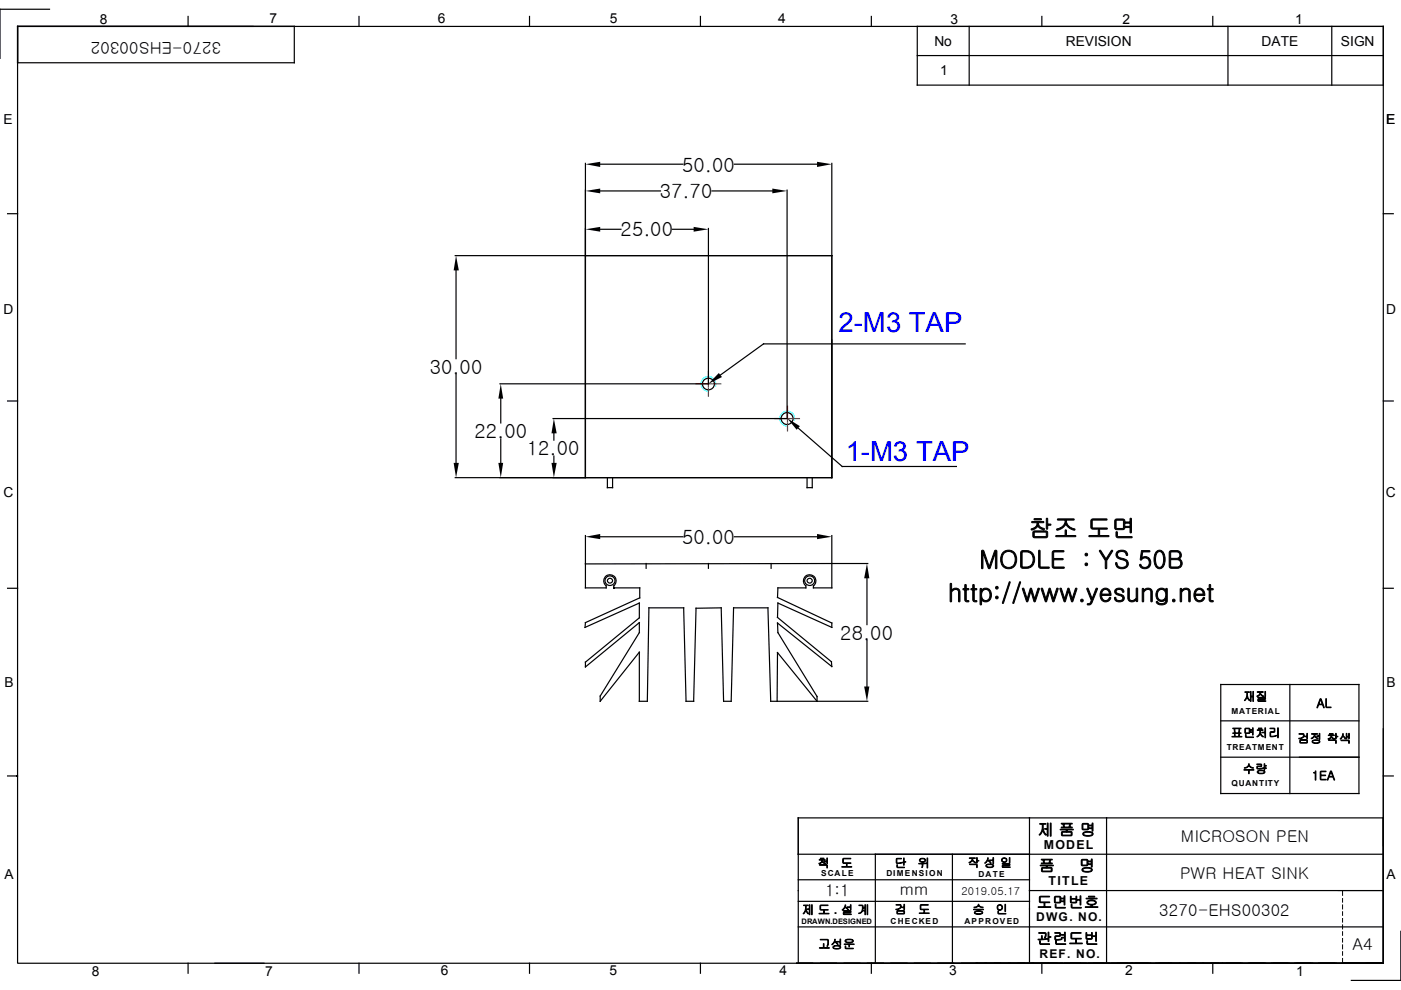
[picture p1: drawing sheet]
<svg xmlns="http://www.w3.org/2000/svg" width="297mm" height="210mm" viewBox="0 0 297 210" stroke-linecap="round" stroke-linejoin="round" font-family="sans-serif">
<g fill="none" stroke="#000" stroke-width=".25">
<path d="M3.7 5.6h289.6v198.6h-289.6zM3.7 5.6h58.7v7.7h-58.7zM10.5 2h-10.5v10.4M39.9 3.5v2.1M76.1 3.5v2.1M112.3 3.5v2.1M148.5 3.5v2.1M184.7 3.5v2.1M194.5 5.6h98.8v12.4h-98.8zM194.5 11.8h98.8M205.5 5.6v12.4M220.9 3.5v2.1"/>
<path d="M257.1 3.5v2.1M260.3 5.6v12.4M282.4 5.6v12.4M124.1 34.6v66.7M127.3 34.8h17.5M155.7 34.8h17.5M176.4 34.6v66.7h-79.9M1.6 45.3h2.1M96.5 54.2h27.5M96.7 57.3v18.7M124.1 54.2h52.3M127.3 48.6h4.4"/>
<path d="M127.3 40.5h12.7M142.6 48.6h4.5M150.2 48.4v33M151 40.5h12.7M166.9 40.3v48.4M293.3 45.3h2.1M96.7 79.4v18.7M204.6 72.9h-42.7l-9.2 6.6M1.6 85h2.1M106 81.4h44.1M106.2 84.5v5.2M106.2 93.1v5"/>
<path d="M117.3 88.7h49.6M117.4 91.9v1.4M117.4 96.7v1.4M169.2 90.8l9.4 8.1h24.2M293.3 85h2.1M124.1 119.6l52.3-.1v5.1h-3.9v-.4a1.32 1.32 0 0 0 .1-1.9 1.32 1.32 0 0 0-1.9 0 1.32 1.32 0 0 0 .2 1.9v.4h-6l-.1 2.1 11.6 5.4v.9l-11.5-5.1-.1 3 11.5 9.4 .1 1-11.6-9.2 .1 2 8.3 13.6v1l-8.4-10.3v10.3h-1.4l-.6-19.8h-7.3l-.5 19.8h-1.6l-.5-19.8-5.3 .1-.5 19.7h-1.6l-.6-19.8h-7.3l-.4 19.8h-1.6v-10.4l-8.3 10.4v-1.1l8.3-13.5v-2.1l-11.5 9.4v-1l11.5-9.4v-3.1l-11.6 5.1 .1-1 11.5-5.2v-2.2h-5.5v-.4a1.32 1.32 0 0 0 .2-1.9 1.32 1.32 0 0 0-1.9 0 1.32 1.32 0 0 0 .1 1.9v.4h-4.4zM124.1 113.6v5.9M127.3 113.8h17.5M128.8 101.3v2.1h1.1v-2.1M137 119.5v1M150.2 119.5v1M155.7 113.8h17.5"/>
<path d="M163.5 119.5v1M171.1 101.3v2.1h1.1v-2.1M176.4 113.6v5.8M176.4 119.5h7.6M1.6 124.7h2.1M183.8 122.6v9.8M183.8 135.8v9.8M293.3 124.7h2.1M164.8 148.7h19.2M258.8 145.1h29.3v23.1h-29.3zM258.8 152.8h29.3M273.5 145.1v23.1"/>
<path d="M293.3 154.5v49.7h-124.4M1.6 164.5h2.1M218.3 173.4v30.8M234.6 173.4v30.8M258.8 160.5h29.3M293.3 164.5h2.1M293.3 173.4h-124.1v30.8M169.2 181.1h124.1M169.2 191.1h49.1M169.2 186.5h49.1M169.2 196.5h124.1M185.6 181.1v23.1"/>
<path d="M201.9 181.1v23.1M218.3 188.8h75M297 197.5v10.4h-10.5M39.9 204.2v2.1M45.6 204.2h10.4M76.1 204.2v2.1M112.3 204.2v2.1M148.5 204.2v2.1M184.7 204.2v2.1M220.9 204.2v2.1M257.1 204.2v2.1"/>
<circle cx="150.2" cy="81.4" r="1.25"/>
<circle cx="166.9" cy="88.7" r="1.26"/>
<circle cx="129.3" cy="123.1" r=".53"/>
<circle cx="129.3" cy="123.1" r="1.04"/>
<circle cx="171.7" cy="123.1" r="1.04"/>
<circle cx="171.7" cy="123.1" r=".52"/>
</g>
<g fill="#000">
<path d="M124.1 40.5l3.2-.5v1zM124.1 34.8l3.2-.5v1.1zM173.2 34.3l3.2 .5-3.2 .6zM96.7 54.2l.6 3.1h-1.1zM124.1 48.6l3.2-.5v1zM147.1 48.1l3.1 .5-3.1 .5zM163.7 40l3.2 .5-3.2 .5zM152.4 79.1l.7 .8-2.9 1.5zM96.2 98.1h1.1l-.6 3.2zM106.2 81.4l.5 3.1h-1zM105.7 98.1h1l-.5 3.2zM117.4 88.7l.6 3.2h-1.1z"/>
<path d="M116.9 98.1h1.1l-.6 3.2zM166.9 88.7l2.7 1.7-.7 .7zM124.1 113.8l3.2-.6v1.1zM173.2 113.2l3.2 .6-3.2 .5zM183.8 119.5l.5 3.1h-1.1zM183.2 145.6h1.1l-.5 3.1z"/>
<path d="M130 124.6h.2v.2h-.2z" fill-rule="evenodd"/>
<path d="M3.6 164.4h.2v.2h-.2z" fill-rule="evenodd"/>
</g>
<g fill="none" stroke="#000" stroke-width=".21">
<path d="M218.3 198.5v5.7M283.7 188.8h9.6M284.6 188.8v1M284.6 190.5v.8M284.6 191.9v.8M284.6 193.3v.8M284.6 194.7v.8M284.6 196.1v.8M284.6 197.5v.8M284.6 199v.7M168.9 204.2h124.4M284.6 200.3v.9"/>
<path d="M284.6 201.8v.7M284.6 203.2v1"/>
</g>
<path d="M151.7 81.8a1.58 1.58 0 0 0-1.2-2 1.58 1.58 0 0 0-1.9 1.5 1.58 1.58 0 0 0 1.6 1.7M168.4 89.1a1.54 1.54 0 0 0-1.3-1.9 1.54 1.54 0 0 0-1.7 1.4 1.54 1.54 0 0 0 1.5 1.7" fill="none" stroke="#0ff" stroke-width=".25"/>
<g fill="none" stroke="#f00" stroke-width=".25">
<path d="M150.2 78.8v1.1M147.6 81.4h1.2M149 81.4h.3M149.5 81.4h1.4M150.2 80.2v.3M150.2 80.8v1.3M150.2 82.3v.3M150.2 82.8v1.2M151.1 81.4h.3M151.6 81.4h1.2M164.3 88.7h1.1M165.7 88.7h.2"/>
<path d="M166.3 88.7h1.3M167 86.1v1.2M167 87.6v.2M167 88.1v1.3M167 89.7v.2M167 90.2v1.2M167.8 88.7h.3M168.3 88.7h1.2"/>
</g>
<g font-size="5.8" fill="#00f">
<text x="177.8" y="70.4">2-M3 TAP</text>
<text x="179.3" y="97.8">1-M3 TAP</text>
</g>
<g font-size="5.2">
<text x="218" y="113.9">참조 도면</text>
<text x="207.6" y="120.5">MODLE : YS 50B</text>
<text x="201" y="127.5">http://www.yesung.net</text>
</g>
<g font-size="4.2">
<text x="144.6" y="36.4">50.00</text>
<text x="139.9" y="42">37.70</text>
<text x="131.6" y="50.1">25.00</text>
<text x="91.1" y="79.3">30.00</text>
<text x="100.6" y="92.9">22.00</text>
<text x="111.7" y="96.5">12.00</text>
<text x="144.6" y="115.3">50.00</text>
<text x="178.1" y="135.7">28.00</text>
</g>
<g font-size="3.5">
<text x="46.9" y="9" transform="rotate(-180 46.9 9)">3270-EHS00302</text>
<text x="250.4" y="178.6">MICROSON PEN</text>
<text x="174.9" y="190">1:1</text>
<text x="190.8" y="189.8">mm</text>
<text x="250.2" y="186.3">PWR HEAT SINK</text>
<text x="245.8" y="194.2">3270-EHS00302</text>
<text x="286.8" y="201.5">A4</text>
</g>
<g font-size="3.4">
<text x="220" y="177.1">제 품 명</text>
<text x="220.2" y="184.8">품</text>
<text x="228.8" y="184.8">명</text>
</g>
<g font-size="3.3">
<text x="219.8" y="192.5">도면번호</text>
<text x="219.8" y="200.2">관련도번</text>
</g>
<g font-size="2.9">
<text x="21.2" y="5">8</text>
<text x="57.1" y="4.9">7</text>
<text x="92.8" y="4.9">6</text>
<text x="129.3" y="4.9">5</text>
<text x="165" y="4.9">4</text>
<text x="201.5" y="5">3</text>
<text x="238" y="5">2</text>
<text x="274.6" y="5">1</text>
<text x="198.1" y="9.8">No</text>
<text x="226" y="9.8">REVISION</text>
<text x="267.5" y="9.8">DATE</text>
<text x="284.3" y="9.8">SIGN</text>
<text x="199.3" y="15.9">1</text>
<text x=".8" y="26.3">E</text>
<text x="293.9" y="26.3">E</text>
<text x=".8" y="66.5">D</text>
<text x="293.9" y="66.5">D</text>
<text x=".8" y="105.4">C</text>
<text x="293.8" y="105.4">C</text>
<text x=".9" y="145.6">B</text>
<text x="294" y="145.6">B</text>
<text x=".9" y="186.5">A</text>
<text x="294" y="186.4">A</text>
<text x="19.5" y="206.9">8</text>
<text x="56.2" y="206.9">7</text>
<text x="93.5" y="206.8">6</text>
<text x="129.2" y="206.8">5</text>
<text x="165.3" y="206.7">4</text>
<text x="201.3" y="206.8">3</text>
<text x="238.6" y="206.8">2</text>
<text x="274.8" y="206.9">1</text>
</g>
<g font-size="2.6">
<text x="263.6" y="148.6">재질</text>
<text x="279.1" y="150">AL</text>
<text x="260.9" y="156.3">표면처리</text>
<text x="275.1" y="157.5">검정 착색</text>
<text x="263.5" y="163.9">수량</text>
<text x="278.1" y="165.4">1EA</text>
<text x="173.3" y="183.9">척</text>
<text x="178.2" y="183.9">도</text>
<text x="189.7" y="183.9">단</text>
<text x="194.6" y="183.9">위</text>
<text x="205.1" y="183.8">작 성 일</text>
<text x="221.3" y="180.1">MODEL</text>
<text x="222.3" y="187.7">TITLE</text>
<text x="170" y="193.8">제 도 . 설 계</text>
<text x="189.7" y="193.7">검</text>
<text x="194.6" y="193.7">도</text>
<text x="206.2" y="193.7">승</text>
<text x="211.1" y="193.7">인</text>
<text x="219.7" y="195.3">DWG. NO.</text>
<text x="173.5" y="201.1">고성운</text>
<text x="220.4" y="203.1">REF. NO.</text>
</g>
<text font-size="2.3" x="203.9" y="189.7">2019.05.17</text>
<g font-size="1.8">
<text x="261.1" y="151.3">MATERIAL</text>
<text x="260.1" y="159.1">TREATMENT</text>
<text x="261.1" y="166.7">QUANTITY</text>
<text x="174.1" y="185.8">SCALE</text>
<text x="188" y="185.8">DIMENSION</text>
<text x="207.4" y="185.9">DATE</text>
<text x="188.8" y="195.9">CHECKED</text>
<text x="204.5" y="195.8">APPROVED</text>
</g>
<text font-size="1.6" x="169.9" y="195.8">DRAWN.DESIGNED</text>
</svg>
